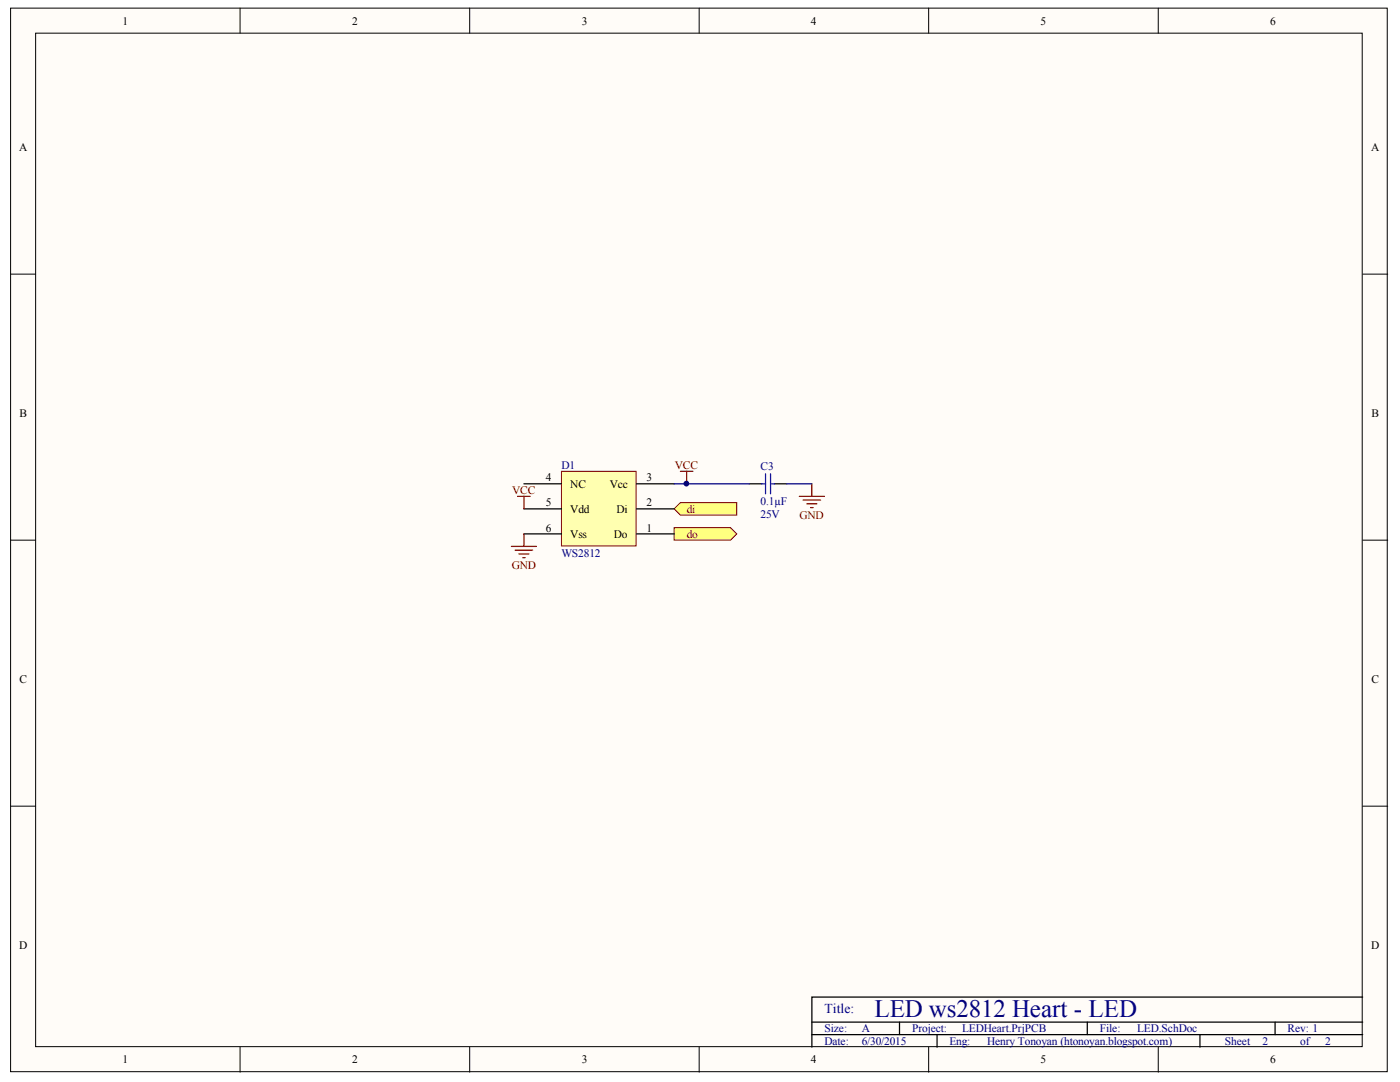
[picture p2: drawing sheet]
<svg xmlns="http://www.w3.org/2000/svg" width="279mm" height="216mm" viewBox="0 0 279 216" stroke-linecap="round" stroke-linejoin="round" font-family="sans-serif">
<g fill="#fffcf8" stroke="#000" stroke-width=".2">
<path d="M2.1 1.6h274.8v212.2h-274.8z"/>
<path d="M7.1 6.6h264.8v202.2h-264.8z"/>
</g>
<g fill="none" stroke="#000" stroke-width=".2">
<path d="M47.9 1.6v5M93.7 1.6v5M139.5 1.6v5M185.3 1.6v5M231.2 1.6v5M2.1 54.7h5M272 54.7h5M2.1 107.8h5M272 107.8h5M2.1 160.9h5M272 160.9h5M47.9 208.9v5"/>
<path d="M93.7 208.9v5M139.5 208.9v5M185.3 208.9v5M231.2 208.9v5"/>
</g>
<path d="M272 199h-110v9.9M162 204h110M162 206.4h110M179.5 204v2.4M187 206.4v2.5M217 204v2.4M239.5 206.4v2.5M254.5 204v2.4" fill="none" stroke="#000" stroke-width=".25"/>
<g fill="#ffff80" stroke="#800000" stroke-width=".2">
<path d="M134.5 101.5l1.3-1.2h11.2v2.5h-11.2z" fill-rule="evenodd"/>
<path d="M134.5 105.3h11.3l1.2 1.2-1.2 1.3h-11.3z" fill-rule="evenodd"/>
</g>
<path d="M112.1 94h14.8v14.9h-14.8z" fill="#ffffb0" stroke="#800000" stroke-width=".2"/>
<path d="M104.6 96.5h7.5M127 96.5h7.5M149.5 96.5h2.5M154.5 96.5h2.5M104.6 106.5h7.5M104.6 101.5h7.5M127 106.5h7.5M127 101.5h7.5" fill="none" stroke="#000" stroke-width=".25"/>
<path d="M152 96.5h.8M152.8 94.5v4M153.8 94.5v4M153.8 96.5h.7" fill="none" stroke="#00f" stroke-width=".25"/>
<path d="M134.5 96.5h15M157 96.5h5" fill="none" stroke="#000080" stroke-width=".25"/>
<circle cx="137" cy="96.5" r=".45" fill="#000080" stroke="#000080" stroke-width=".2"/>
<g fill="none" stroke="#800000" stroke-width=".25">
<path d="M103.3 99h2.5M104.6 99v2.5M135.8 94h2.5M137 94v2.5M159.5 99h5M160.3 99.8h3.5M162 96.5v2.5M102.1 109h5M102.8 109.8h3.5M103.6 110.5h2M104.3 111.3h.5M104.6 106.5v2.5"/>
<path d="M161 100.5h2M161.8 101.3h.5"/>
</g>
<text font-size="5" fill="#000080" x="174.5" y="202.9">LED ws2812 Heart - LED</text>
<text font-size="2.7" fill="#000080" x="164.5" y="202.1">Title:</text>
<g font-size="2.3">
<text x="24.4" y="4.9">1</text>
<text x="70.3" y="4.9">2</text>
<text x="116.1" y="4.9">3</text>
<text x="161.8" y="4.9">4</text>
<text x="207.7" y="4.9">5</text>
<text x="253.5" y="4.9">6</text>
<text x="3.8" y="30.2">A</text>
<text x="273.6" y="30.2">A</text>
<text x="3.9" y="83.3">B</text>
<text x="273.7" y="83.3">B</text>
<text x="108.9" y="96">4</text>
<text x="108.9" y="101">5</text>
<text x="113.8" y="97.3">NC</text>
<text x="121.7" y="97.3">Vcc</text>
<text x="129" y="101">2</text>
<text x="129" y="96">3</text>
<text x="108.9" y="106.1">6</text>
<text x="113.8" y="102.3">Vdd</text>
<text x="113.8" y="107.3">Vss</text>
<text x="122.5" y="107.3">Do</text>
<text x="123" y="102.3">Di</text>
<text x="129" y="106.1">1</text>
<text x="3.9" y="136.3">C</text>
<text x="273.7" y="136.3">C</text>
<text x="3.8" y="189.4">D</text>
<text x="273.6" y="189.4">D</text>
<text x="24.4" y="212.2">1</text>
<text x="70.3" y="212.2">2</text>
<text x="116.1" y="212.2">3</text>
<text x="161.8" y="212.2">4</text>
<text x="207.7" y="212.2">5</text>
<text x="253.5" y="212.2">6</text>
</g>
<g font-size="2.3" fill="#000080">
<text x="112" y="93.6">D1</text>
<text x="151.8" y="93.8">C3</text>
<text x="151.8" y="100.8">0.1µF</text>
<text x="151.8" y="103.3">25V</text>
<text x="112" y="111.1">WS2812</text>
<text x="164.5" y="206">Size:</text>
<text x="164.5" y="208.4">Date:</text>
<text x="172" y="206">A</text>
<text x="172" y="208.4">6/30/2015</text>
<text x="182.1" y="206">Project:</text>
<text x="189.5" y="208.4">Eng:</text>
<text x="192" y="206">LEDHeart.PrjPCB</text>
<text x="197" y="208.4">Henry Tonoyan (htonoyan.blogspot.com)</text>
<text x="219.5" y="206">File:</text>
<text x="227" y="206">LED.SchDoc</text>
<text x="244.5" y="208.4">Sheet</text>
<text x="252" y="208.4">2</text>
<text x="257" y="206">Rev: 1</text>
<text x="259.5" y="208.4">of</text>
<text x="264.5" y="208.4">2</text>
</g>
<g font-size="2.3" fill="#800000">
<text x="134.7" y="93.6">VCC</text>
<text x="102.2" y="98.6">VCC</text>
<text x="137.1" y="102.3">di</text>
<text x="137.1" y="107.3">do</text>
<text x="159.6" y="103.6">GND</text>
<text x="102.1" y="113.5">GND</text>
</g>
</svg>
